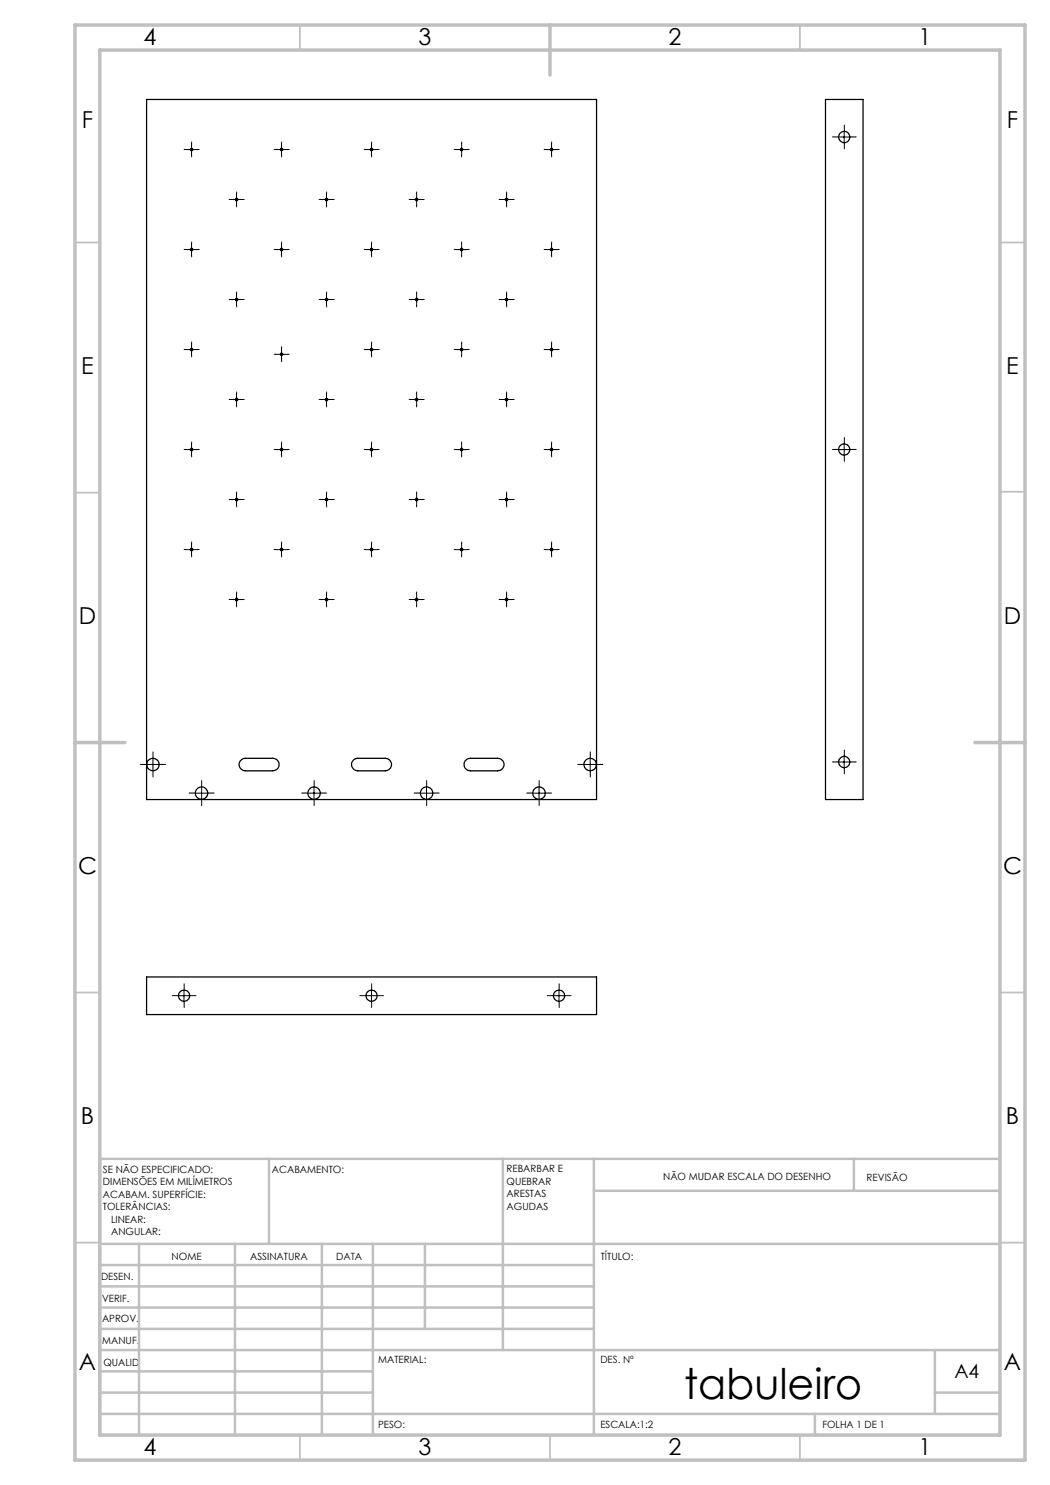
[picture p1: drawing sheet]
<svg xmlns="http://www.w3.org/2000/svg" width="210mm" height="297mm" viewBox="0 0 210 297" stroke-linecap="round" stroke-linejoin="round" font-family="sans-serif">
<g fill="none" stroke="#000" stroke-width=".2" stroke-dasharray="15.2 1.3 1.3 1.3">
<path d="M37.1 29.9h-.3M38.3 28.6v-.2M38.3 31.1v.3M39.6 29.9h.2M46.1 39.9h-.3M47.3 38.6v-.2M48.6 39.9h.2M55.1 29.9h-.3M56.3 28.6v-.2M56.3 31.1v.3M57.6 29.9h.2M64.1 39.9h-.3"/>
<path d="M65.3 38.6v-.2M66.6 39.9h.2M73.1 29.9h-.3M74.3 28.6v-.2M74.3 31.1v.3M75.6 29.9h.2M82.1 39.9h-.3M83.3 38.6v-.2M84.6 39.9h.2M91.1 29.9h-.3M92.3 28.6v-.2M92.3 31.1v.3"/>
<path d="M93.6 29.9h.2M100.1 39.9h-.3M101.3 38.6v-.2M102.6 39.9h.2M109.1 29.9h-.3M110.3 28.6v-.2M110.3 31.1v.3M111.6 29.9h.2M167.6 27.4h-1.1M168.9 26.1v-1.1M168.9 28.6v1.2M170.1 27.4h1.1"/>
<path d="M37.1 49.9h-.3M38.3 48.6v-.2M38.3 51.1v.3M39.6 49.9h.2M46.1 59.9h-.3M47.3 58.6v-.2M47.3 41.1v.3M48.6 59.9h.2M55.1 49.9h-.3M56.3 48.6v-.2M56.3 51.1v.3M57.6 49.9h.2"/>
<path d="M64.1 59.9h-.3M65.3 58.6v-.2M65.3 41.1v.3M66.6 59.9h.2M73.1 49.9h-.3M74.3 48.6v-.2M74.3 51.1v.3M75.6 49.9h.2M82.1 59.9h-.3M83.3 58.6v-.2M83.3 41.1v.3M84.6 59.9h.2"/>
<path d="M91.1 49.9h-.3M92.3 48.6v-.2M92.3 51.1v.3M93.6 49.9h.2M100.1 59.9h-.3M101.3 58.6v-.2M101.3 41.1v.3M102.6 59.9h.2M109.1 49.9h-.3M110.3 48.6v-.2M110.3 51.1v.3M111.6 49.9h.2"/>
<path d="M37.1 69.9h-.3M38.3 68.6v-.2M38.3 71.1v.3M39.6 69.9h.2M46.1 79.9h-.3M47.3 78.6v-.2M47.3 61.1v.3M48.6 79.9h.2M55.1 70.8h-.3M56.3 69.6v-.3M56.3 72.1v.2M57.6 70.8h.2"/>
<path d="M64.1 79.9h-.3M65.3 78.6v-.2M65.3 61.1v.3M66.6 79.9h.2M73.1 69.9h-.3M74.3 68.6v-.2M74.3 71.1v.3M75.6 69.9h.2M82.1 79.9h-.3M83.3 78.6v-.2M83.3 61.1v.3M84.6 79.9h.2"/>
<path d="M91.1 69.9h-.3M92.3 68.6v-.2M92.3 71.1v.3M93.6 69.9h.2M100.1 79.9h-.3M101.3 78.6v-.2M101.3 61.1v.3M102.6 79.9h.2M109.1 69.9h-.3M110.3 68.6v-.2M110.3 71.1v.3M111.6 69.9h.2"/>
<path d="M37.1 89.9h-.3M38.3 88.6v-.2M38.3 91.1v.3M39.6 89.9h.2M46.1 99.9h-.3M47.3 98.6v-.2M47.3 81.1v.3M48.6 99.9h.2M55.1 89.9h-.3M56.3 88.6v-.2M56.3 91.1v.3M57.6 89.9h.2"/>
<path d="M64.1 99.9h-.3M65.3 98.6v-.2M65.3 81.1v.3M66.6 99.9h.2M73.1 89.9h-.3M74.3 88.6v-.2M74.3 91.1v.3M75.6 89.9h.2M82.1 99.9h-.3M83.3 98.6v-.2M83.3 81.1v.3M84.6 99.9h.2"/>
<path d="M91.1 89.9h-.3M92.3 88.6v-.2M92.3 91.1v.3M93.6 89.9h.2M100.1 99.9h-.3M101.3 98.6v-.2M101.3 81.1v.3M102.6 99.9h.2M109.1 89.9h-.3M110.3 88.6v-.2M110.3 91.1v.3M111.6 89.9h.2"/>
<path d="M167.6 89.9h-1.1M168.9 88.6v-1.1M168.9 91.1v1.2M170.1 89.9h1.1M37.1 109.9h-.3M38.3 108.6v-.2M38.3 111.1v.3M39.6 109.9h.2M46.1 119.9h-.3M47.3 118.6v-.2M47.3 101.1v.3M48.6 119.9h.2"/>
<path d="M55.1 109.9h-.3M56.3 108.6v-.2M56.3 111.1v.3M57.6 109.9h.2M64.1 119.9h-.3M65.3 118.6v-.2M65.3 101.1v.3M66.6 119.9h.2M73.1 109.9h-.3M74.3 108.6v-.2M74.3 111.1v.3M75.6 109.9h.2"/>
<path d="M82.1 119.9h-.3M83.3 118.6v-.2M83.3 101.1v.3M84.6 119.9h.2M91.1 109.9h-.3M92.3 108.6v-.2M92.3 111.1v.3M93.6 109.9h.2M100.1 119.9h-.3M101.3 118.6v-.2M101.3 101.1v.3M102.6 119.9h.2"/>
<path d="M109.1 109.9h-.3M110.3 108.6v-.2M110.3 111.1v.3M111.6 109.9h.2M47.3 121.1v.3M65.3 121.1v.3M83.3 121.1v.3M101.3 121.1v.3M29.4 152.9h-1.3M30.6 151.6v-1.2M30.6 154.1v1.3M31.9 152.9h1.2"/>
<path d="M39.1 158.6h-1.3M40.3 157.4v-1.3M40.3 159.9v1.2M41.6 158.6h1.2M61.6 158.6h-1.3M62.8 157.4v-1.3M62.8 159.9v1.2M64.1 158.6h1.2M84.1 158.6h-1.3M85.3 157.4v-1.3M85.3 159.9v1.2M86.6 158.6h1.2"/>
<path d="M106.6 158.6h-1.3M107.8 157.4v-1.3M107.8 159.9v1.2M109.1 158.6h1.2M116.8 152.9h-1.2M118.1 151.6v-1.2M118.1 154.1v1.3M119.3 152.9h1.3M167.6 152.4h-1.1M168.9 151.1v-1.1M168.9 153.6v1.2M170.1 152.4h1.1"/>
<path d="M35.6 199.1h-1.1M36.8 197.9v-1.1M38.1 199.1h1.1M73.1 199.1h-1.1M74.3 197.9v-1.1M75.6 199.1h1.1M110.6 199.1h-1.1M111.8 197.9v-1.1M113.1 199.1h1.1M36.8 200.4v1.1M74.3 200.4v1.1M111.8 200.4v1.1"/>
</g>
<g fill="none" stroke="#000" stroke-width=".2">
<path d="M37.1 29.9h2.4M38.3 28.6v2.5M46.1 39.9h2.5M47.3 38.7v2.5M55.1 29.9h2.5M56.3 28.6v2.5M64.1 39.9h2.5M65.3 38.7v2.5M73.1 29.9h2.5M74.3 28.6v2.5M82.1 39.9h2.5M83.3 38.7v2.5"/>
<path d="M91.1 29.9h2.5M92.3 28.6v2.5M100 39.9h2.6M101.3 38.7v2.5M109 29.9h2.5M110.3 28.6v2.5M167.6 27.4h2.5M168.8 26.1v2.5M37.1 49.9h2.4M38.3 48.6v2.5M46.1 59.9h2.5M47.3 58.7v2.5"/>
<path d="M55.1 49.9h2.5M56.3 48.6v2.5M64.1 59.9h2.5M65.3 58.7v2.5M73.1 49.9h2.5M74.3 48.6v2.5M82.1 59.9h2.5M83.3 58.7v2.5M91.1 49.9h2.5M92.3 48.6v2.5M100 59.9h2.6M101.3 58.7v2.5"/>
<path d="M109 49.9h2.5M110.3 48.6v2.5M37.1 69.9h2.4M38.3 68.6v2.6M46.1 79.9h2.5M47.3 78.7v2.5M55.1 70.9h2.5M56.3 69.6v2.5M64.1 79.9h2.5M65.3 78.7v2.5M73.1 69.9h2.5M74.3 68.6v2.6"/>
<path d="M82.1 79.9h2.5M83.3 78.7v2.5M91.1 69.9h2.5M92.3 68.6v2.6M100 79.9h2.6M101.3 78.7v2.5M109 69.9h2.5M110.3 68.6v2.6M37.1 89.9h2.4M38.3 88.6v2.6M46.1 99.9h2.5M47.3 98.7v2.4"/>
<path d="M55.1 89.9h2.5M56.3 88.6v2.6M64.1 99.9h2.5M65.3 98.7v2.4M73.1 89.9h2.5M74.3 88.6v2.6M82.1 99.9h2.5M83.3 98.7v2.4M91.1 89.9h2.5M92.3 88.6v2.6M100 99.9h2.6M101.3 98.7v2.4"/>
<path d="M109 89.9h2.5M110.3 88.6v2.6M167.6 89.9h2.5M168.8 88.6v2.6M37.1 109.9h2.4M38.3 108.7v2.5M46.1 119.9h2.5M47.3 118.7v2.4M55.1 109.9h2.5M56.3 108.7v2.5M64.1 119.9h2.5M65.3 118.7v2.4"/>
<path d="M73.1 109.9h2.5M74.3 108.7v2.5M82.1 119.9h2.5M83.3 118.7v2.4M91.1 109.9h2.5M92.3 108.7v2.5M100 119.9h2.6M101.3 118.7v2.4M109 109.9h2.5M110.3 108.7v2.5M29.4 152.9h2.4M30.6 151.7v2.5"/>
<path d="M39.1 158.6h2.5M40.3 157.4v2.5M61.6 158.6h2.5M62.8 157.4v2.5M84.1 158.6h2.5M85.3 157.4v2.5M106.6 158.6h2.4M107.8 157.4v2.5M116.8 152.9h2.5M118 151.7v2.5M167.6 152.4h2.5M168.8 151.2v2.5"/>
<path d="M35.6 199.1h2.5M36.8 197.9v2.5M73.1 199.1h2.5M74.3 197.9v2.5M110.6 199.1h2.5M111.8 197.9v2.5"/>
</g>
<g fill="none" stroke="#c0c0c0" stroke-width=".35">
<path d="M60 5v5M160 5v5M15 48.5h5M200 48.5h5M15 98.5h5M200 98.4h5M15 198.5h5M200 198.5h5M15 248.5h5M200 248.5h5M60 287v5M110 287v5"/>
<path d="M160 287v5"/>
</g>
<g fill="none" stroke="#c0c0c0" stroke-width=".5">
<path d="M53.8 231.8v17M100.6 231.8v38.2M118.8 231.8v55.2M118.8 238.2h81.2M170.8 231.8v6.4M200 231.8h-180v55.2M20 248.8h180M20 257.3h98.8M20 253h98.8M27.8 248.8v38.2M47 248.8v38.2M64.4 248.8v38.2"/>
<path d="M74.6 248.8v38.2M85 248.8v17M20 265.8h98.8M20 261.5h98.8M20 278.5h54.6M20 274.3h54.6M20 270h180M187 278.5h13M187 270v12.8M20 282.8h180M163 282.8v4.2"/>
</g>
<path d="M15 5h190v287h-190zM20 10h180v277h-180zM110 5v10M15 148.5h10M195 148.5h10" fill="none" stroke="#c0c0c0" stroke-width=".7"/>
<g fill="none" stroke="#000" stroke-width=".25">
<path d="M29.3 19.9h90v140h-90zM165.1 19.9h7.5v140h-7.5zM48.3 151.9l.7-.2h5.6a1.25 1.25 0 0 1 1.2 1.2 1.25 1.25 0 0 1-1.2 1.3h-5.6a1.25 1.25 0 0 1-1.1-.9 1.25 1.25 0 0 1 .4-1.4zM70.8 151.9l.7-.2h5.6a1.25 1.25 0 0 1 1.2 1.2 1.25 1.25 0 0 1-1.2 1.3h-5.6a1.25 1.25 0 0 1-1.1-.9 1.25 1.25 0 0 1 .4-1.4zM93 152.2l.3-.3 .8-.2h5.5a1.25 1.25 0 0 1 1.2 1.2 1.25 1.25 0 0 1-1.2 1.3h-5.5a1.25 1.25 0 0 1-1.1-2zM29.3 195.4h90v7.5h-90z"/>
<circle cx="38.3" cy="29.9" r=".25"/>
<circle cx="47.3" cy="39.9" r=".25"/>
<circle cx="56.3" cy="29.9" r=".25"/>
<circle cx="65.3" cy="39.9" r=".24"/>
<circle cx="74.3" cy="29.9" r=".26"/>
<circle cx="83.3" cy="39.9" r=".25"/>
<circle cx="92.3" cy="29.9" r=".25"/>
<circle cx="101.3" cy="39.9" r=".25"/>
<circle cx="110.3" cy="29.9" r=".25"/>
<circle cx="168.9" cy="27.4" r="1.12"/>
<circle cx="38.3" cy="49.9" r=".25"/>
<circle cx="47.3" cy="59.9" r=".25"/>
<circle cx="56.3" cy="49.9" r=".25"/>
<circle cx="65.3" cy="59.9" r=".24"/>
<circle cx="74.3" cy="49.9" r=".26"/>
<circle cx="83.3" cy="59.9" r=".25"/>
<circle cx="92.3" cy="49.9" r=".25"/>
<circle cx="101.3" cy="59.9" r=".25"/>
<circle cx="110.3" cy="49.9" r=".25"/>
<circle cx="38.3" cy="69.9" r=".25"/>
<circle cx="47.3" cy="79.9" r=".25"/>
<circle cx="56.3" cy="70.9" r=".25"/>
<circle cx="65.3" cy="79.9" r=".24"/>
<circle cx="74.3" cy="69.9" r=".26"/>
<circle cx="83.3" cy="79.9" r=".25"/>
<circle cx="92.3" cy="69.9" r=".25"/>
<circle cx="101.3" cy="79.9" r=".25"/>
<circle cx="110.3" cy="69.9" r=".25"/>
<circle cx="38.3" cy="89.9" r=".25"/>
<circle cx="47.3" cy="99.9" r=".25"/>
<circle cx="56.3" cy="89.9" r=".25"/>
<circle cx="65.3" cy="99.9" r=".25"/>
<circle cx="74.3" cy="89.9" r=".26"/>
<circle cx="83.3" cy="99.9" r=".25"/>
<circle cx="92.3" cy="89.9" r=".25"/>
<circle cx="101.3" cy="99.9" r=".25"/>
<circle cx="110.3" cy="89.9" r=".25"/>
<circle cx="168.8" cy="89.9" r="1.13"/>
<circle cx="38.3" cy="109.9" r=".25"/>
<circle cx="47.3" cy="119.9" r=".25"/>
<circle cx="56.3" cy="109.9" r=".25"/>
<circle cx="65.3" cy="119.9" r=".25"/>
<circle cx="74.3" cy="109.9" r=".26"/>
<circle cx="83.3" cy="119.9" r=".25"/>
<circle cx="92.3" cy="109.9" r=".25"/>
<circle cx="101.3" cy="119.9" r=".25"/>
<circle cx="110.3" cy="109.9" r=".25"/>
<circle cx="30.6" cy="152.9" r="1.24"/>
<circle cx="40.3" cy="158.6" r="1.24"/>
<circle cx="62.8" cy="158.6" r="1.25"/>
<circle cx="85.3" cy="158.6" r="1.25"/>
<circle cx="107.8" cy="158.6" r="1.24"/>
<circle cx="118" cy="152.9" r="1.24"/>
<circle cx="168.8" cy="152.4" r="1.13"/>
<circle cx="36.8" cy="199.1" r="1.13"/>
<circle cx="74.3" cy="199.1" r="1.13"/>
<circle cx="111.8" cy="199.1" r="1.13"/>
</g>
<text font-size="8.5" x="136.8" y="279.7">tabuleiro</text>
<g font-size="4.7">
<text x="28.7" y="9">4</text>
<text x="83.7" y="9">3</text>
<text x="133.7" y="9">2</text>
<text x="183.7" y="9">1</text>
<text x="16.4" y="25.5">F</text>
<text x="201.4" y="25.5">F</text>
<text x="16.2" y="74.7">E</text>
<text x="201.2" y="74.8">E</text>
<text x="15.8" y="124.7">D</text>
<text x="200.8" y="124.7">D</text>
<text x="15.6" y="174.7">C</text>
<text x="200.6" y="174.8">C</text>
<text x="16.2" y="224.8">B</text>
<text x="201.2" y="224.8">B</text>
<text x="15.8" y="274">A</text>
<text x="200.8" y="274">A</text>
<text x="28.7" y="291">4</text>
<text x="83.7" y="291">3</text>
<text x="133.7" y="291">2</text>
<text x="183.7" y="291">1</text>
</g>
<text font-size="3.9" x="190.9" y="275.5">A4</text>
<g font-size="2">
<text x="20.6" y="234.6">SE NÃO ESPECIFICADO:</text>
<text x="20.6" y="237.1">DIMENSÕES EM MILÍMETROS</text>
<text x="20.6" y="239.6">ACABAM. SUPERFÍCIE:</text>
<text x="54.4" y="234.6">ACABAMENTO:</text>
<text x="101.3" y="234.5">REBARBAR E</text>
<text x="101.3" y="237">QUEBRAR</text>
<text x="101.3" y="239.5">ARESTAS</text>
<text x="132.6" y="236">NÃO MUDAR ESCALA DO DESENHO</text>
<text x="173.3" y="236.2">REVISÃO</text>
<text x="20.6" y="242.1">TOLERÂNCIAS:</text>
<text x="22.2" y="244.6">LINEAR:</text>
<text x="101.3" y="242">AGUDAS</text>
<text x="22.2" y="247.1">ANGULAR:</text>
<text x="34.3" y="252">NOME</text>
<text x="50" y="251.9">ASSINATURA</text>
<text x="67.2" y="251.9">DATA</text>
<text x="120.2" y="251.9">TÍTULO:</text>
<text x="20.2" y="256.1">DESEN.</text>
<text x="20.4" y="260.3">VERIF.</text>
<text x="20.4" y="264.4">APROV.</text>
<text x="20.5" y="268.8">MANUF.</text>
<text x="20.7" y="273.1">QUALID</text>
<text x="75.7" y="272.5">MATERIAL:</text>
<text x="120.1" y="272.5">DES. Nº</text>
<text x="75.6" y="285.5">PESO:</text>
<text x="120.1" y="285.6">ESCALA:1:2</text>
<text x="164.5" y="285.6">FOLHA 1 DE 1</text>
</g>
</svg>
